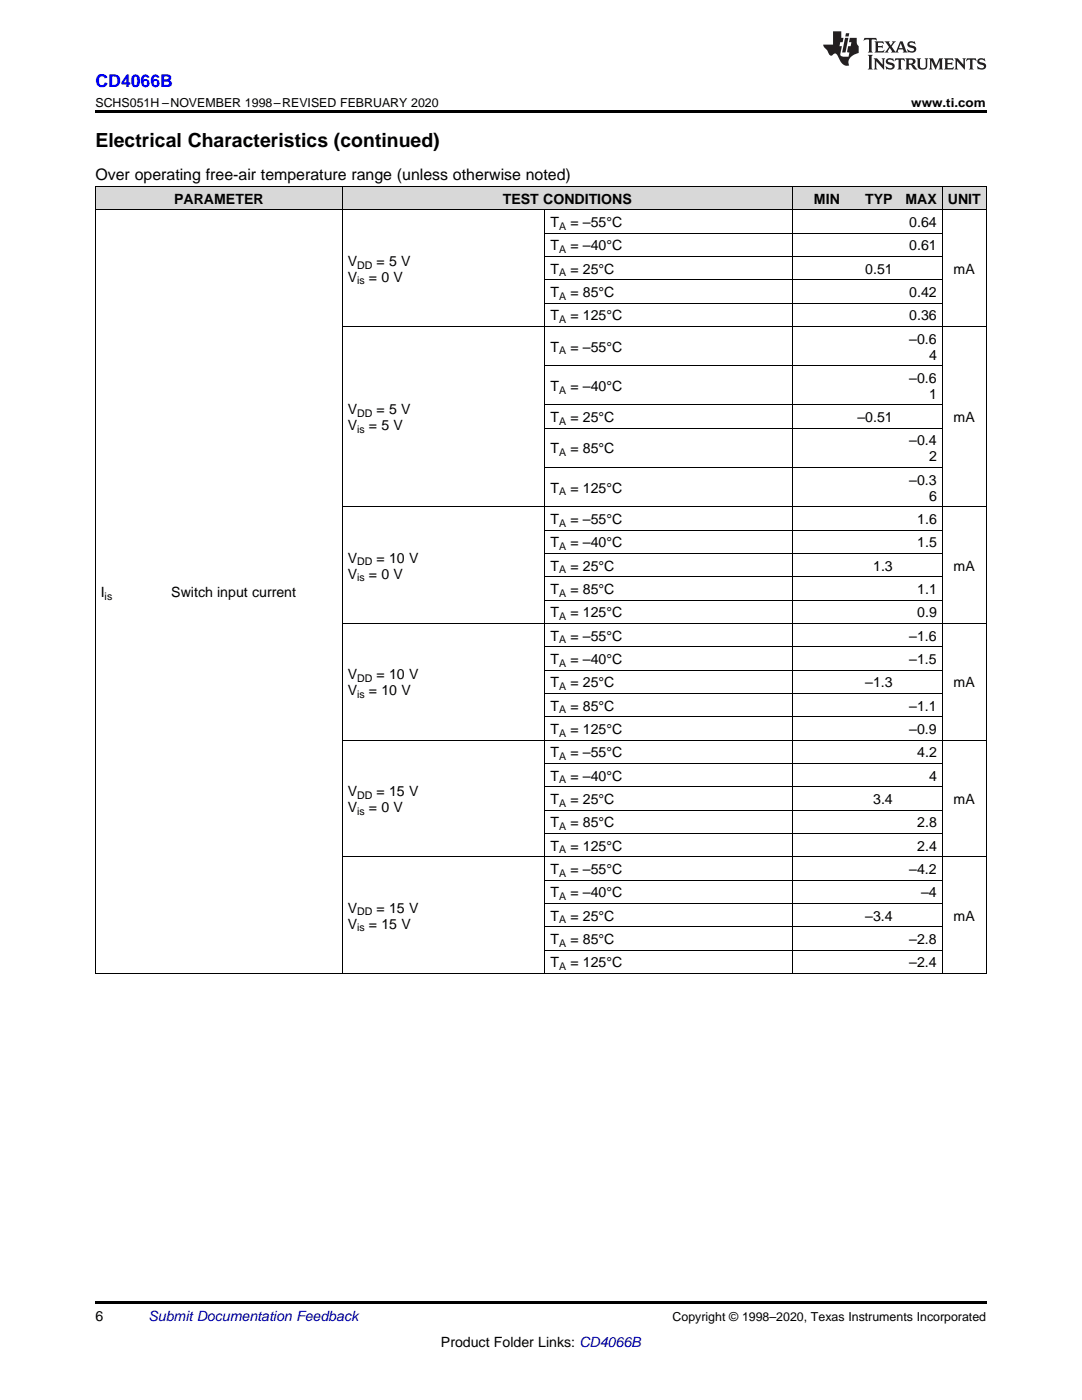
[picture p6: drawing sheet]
<svg xmlns="http://www.w3.org/2000/svg" width="216mm" height="279mm" viewBox="0 0 216 279" stroke-linecap="round" stroke-linejoin="round" font-family="sans-serif">
<g fill="#d8d8d8">
<path d="M19 37.3h14.1v4.6h-14.1z"/>
<path d="M33.1 37.3h35.2v4.6h-35.2z"/>
<path d="M68.3 37.3h24.7v4.6h-24.7z"/>
<path d="M93 37.3h15.8v4.6h-15.8z"/>
<path d="M108.8 37.3h24.7v4.6h-24.7z"/>
<path d="M133.5 37.3h24.6v4.6h-24.6z"/>
<path d="M158.1 37.3h10.6v4.6h-10.6z"/>
<path d="M168.7 37.3h10.5v4.6h-10.5z"/>
<path d="M179.2 37.3h8.8v4.6h-8.8z"/>
<path d="M188 37.3h8.8v4.6h-8.8z"/>
</g>
<path d="M19 22h177.8v.5h-177.8zM19 259.7h177.8v.5h-177.8z" fill="#000"/>
<g fill="none" stroke="#000" stroke-width=".2">
<path d="M19 37.2h177.8M19.1 37.2v157.1M68.3 37.2v157.1M158.1 37.2v157.1M188 37.2v157.1M196.8 37.2v157.1M19 41.9h177.8M108.7 41.9v152.4M108.8 55.8h79.2M108.8 51.2h79.2M108.8 46.5h79.2M68.3 65.1h128.5"/>
<path d="M108.8 73h79.2M108.8 60.5h79.2M108.8 93.3h79.2M108.8 85.5h79.2M108.8 80.8h79.2M68.3 101.1h128.5M108.8 119.8h79.2M108.8 115.1h79.2M108.8 110.4h79.2M108.8 105.8h79.2M68.3 124.4h128.5M108.8 138.4h79.2"/>
<path d="M108.8 133.7h79.2M108.8 129.1h79.2M68.3 147.7h128.5M108.8 157h79.2M108.8 152.3h79.2M108.8 143h79.2M68.3 171h128.5M108.8 175.6h79.2M108.8 166.3h79.2M108.8 161.7h79.2M19 194.3h177.8M108.8 189.6h79.2"/>
<path d="M108.8 184.9h79.2M108.8 180.3h79.2"/>
</g>
<g fill="#231f20">
<path d="M172.5 7.6l-.1 .5 .4-.2h.6v.1v2.1l-.2 .4h.9l-.2-.4v-2.1l.1-.1h.5l.5 .2-.2-.5zM174.5 8.3l.2 .3v1.5l-.2 .4h1.8l.2-.6a1.04 1.04 0 0 1-1.3 .2v-.7h.6l.3 .2v-.6l-.3 .2h-.6v-.6l.8-.1 .4 .3-.2-.5zM176.5 8.3l.9 1.1-.9 1.1h.8l-.2-.2 .4-.7 .5 .7-.2 .2h1.5l-.2-.2 .2-.4h.9l.1 .4-.2 .2h1l-.3-.3-.7-1.9h-.5l-.9 2-.8-1 .9-1h-.8l.1 .3-.4 .5-.3-.6 .1-.2zM179.7 8.6l.4 1h-.7zM181.3 8.4a.63 .63 0 0 0-.2 .7 .63 .63 0 0 0 .6 .4l.6 .2 .1 .2a.75 .75 0 0 1-.7 .4 .75 .75 0 0 1-.6-.5l.1 .7 .1-.1a1.11 1.11 0 0 0 1.5-.6 1.13 1.13 0 0 0-1.2-.8l-.1-.4a1.04 1.04 0 0 1 1.2 .2l-.2-.5-.2 .1-.4-.2zM173.2 10.9l.2 .4v2.2l-.2 .4h1l-.3-.4v-2.2l.3-.4zM174.3 11.6l.3 .4v1.5l-.3 .4h.8l-.2-.4v-1.3l1.5 1.7v-1.9l.2-.4h-.7l.2 .4v.9l-1.1-1.3zM177 11.8a.62 .62 0 0 0-.2 .7 .62 .62 0 0 0 .6 .4l.6 .1 .1 .3a.76 .76 0 0 1-.7 .3 .76 .76 0 0 1-.7-.4l.2 .7 .1-.1a1.11 1.11 0 0 0 1.5-.6 1.13 1.13 0 0 0-1.2-.8l-.1-.4a1.04 1.04 0 0 1 1.2 .2l-.2-.6-.2 .1-.5-.1zM178.7 11.6l-.2 .6a.61 .61 0 0 1 .8-.3v1.6l-.2 .4h.9l-.2-.4v-1.6a.63 .63 0 0 1 .7 .3l-.1-.6zM180.6 11.6l.3 .4v1.5l-.3 .4h1l-.2-.2-.1-.8 .6 .2a.76 .76 0 0 0 1.2 .7l-1-1a.58 .58 0 0 0 .6-.5 .58 .58 0 0 0-.5-.6zM181.4 11.9h.1a.45 .45 0 0 1 .5 .1 .45 .45 0 0 1 .1 .5l-.8 .2zM182.9 11.6l.2 .2a2.17 2.17 0 0 0 .3 1.9 .99 .99 0 0 0 1.6-.6v-1.1l.2-.4h-.7l.2 .2a1.92 1.92 0 0 1-.2 1.8 .6 .6 0 0 1-.9-.5v-1.1l.2-.4zM185.4 11.6l.2 .4v1.5l-.2 .4h.7l-.2-.4v-1.4l.8 1.8 .8-1.8v1.4l-.2 .4h.9l-.2-.4v-1.5l.2-.4h-.8l-.6 1.5-.6-1.5zM188.4 11.6l.2 .4v1.5l-.2 .4h1.8l.1-.6a1.04 1.04 0 0 1-1.2 .1v-.6h.5l.4 .2v-.6l-.4 .2h-.5v-.7h.8l.3 .3-.1-.6zM190.5 11.6l.2 .4v1.5l-.2 .4h.7l-.2-.4v-1.3l1.5 1.7v-1.9l.2-.4h-.7l.2 .4v.9l-1.1-1.3zM192.9 11.6l-.1 .6a.61 .61 0 0 1 .7-.3l.1 1.6-.3 .4h1l-.3-.4 .1-1.6a.63 .63 0 0 1 .7 .3l-.1-.6zM195.2 11.8a.62 .62 0 0 0-.2 .7 .62 .62 0 0 0 .6 .4l.6 .1 .1 .3a.76 .76 0 0 1-.7 .3 .76 .76 0 0 1-.6-.4l.1 .7 .1-.1a1.11 1.11 0 0 0 1.6-.6 1.13 1.13 0 0 0-1.3-.8l-.1-.4a1.04 1.04 0 0 1 1.2 .2l-.1-.6-.2 .1-.5-.1z"/>
<path d="M166.2 6.3v2.6h-1.9v.4l.8 .9a.91 .91 0 0 0 1 .8 .56 .56 0 0 1 .5-.3 .56 .56 0 0 1 .5 .3l.4 .8a1.53 1.53 0 0 0 1.9 1.2 1.54 1.54 0 0 1 1-2.1l.9-.3v-1.4a1.52 1.52 0 0 1-.4-1.6h-1.3l-.2 .8h.5l-.2 .8h-.5l-.1 1v.2l.4 .1-.2 .8a1.93 1.93 0 0 1-1.6-.3l.3-1.8h-.5l.2-.8h.4l.2-.8h-.4v-1.3zM168.6 7.6l-.6 2.9h.7l.6-2.9zM168.8 6.6l-.1 .7h.6l.2-.7z"/>
</g>
<text font-size="3.9" x="19" y="29.3">Electrical Characteristics (continued)</text>
<text font-size="3.5" fill="#00f" x="19" y="17.3">CD4066B</text>
<text font-size="3.2" x="19" y="36">Over operating free-air temperature range (unless otherwise noted)</text>
<g font-size="2.8">
<text x="34.7" y="40.6">PARAMETER</text>
<text x="100.3" y="40.6">TEST CONDITIONS</text>
<text x="162.4" y="40.6">MIN</text>
<text x="172.6" y="40.6">TYP</text>
<text x="180.7" y="40.6">MAX</text>
<text x="189.1" y="40.6">UNIT</text>
<text x="109.9" y="45.3">T</text>
<text x="113.8" y="45.3">= –55°C</text>
<text x="181.4" y="45.3">0.64</text>
<text x="69.4" y="53">V</text>
<text x="75.1" y="53">= 5 V</text>
<text x="109.9" y="50">T</text>
<text x="113.8" y="50">= –40°C</text>
<text x="181.4" y="50">0.61</text>
<text x="69.4" y="56.2">V</text>
<text x="73.6" y="56.2">= 0 V</text>
<text x="109.9" y="54.6">T</text>
<text x="109.9" y="59.3">T</text>
<text x="113.8" y="54.6">= 25°C</text>
<text x="113.8" y="59.3">= 85°C</text>
<text x="172.6" y="54.6">0.51</text>
<text x="181.4" y="59.3">0.42</text>
<text x="190.3" y="54.6">mA</text>
<text x="109.9" y="63.9">T</text>
<text x="113.8" y="63.9">= 125°C</text>
<text x="181.4" y="63.9">0.36</text>
<text x="109.9" y="70.2">T</text>
<text x="113.8" y="70.2">= –55°C</text>
<text x="181.4" y="68.6">–0.6</text>
<text x="185.4" y="71.8">4</text>
<text x="109.9" y="78">T</text>
<text x="113.8" y="78">= –40°C</text>
<text x="181.4" y="76.4">–0.6</text>
<text x="69.4" y="82.7">V</text>
<text x="75.1" y="82.7">= 5 V</text>
<text x="185.4" y="79.6">1</text>
<text x="69.4" y="85.8">V</text>
<text x="73.6" y="85.8">= 5 V</text>
<text x="109.9" y="84.2">T</text>
<text x="113.8" y="84.2">= 25°C</text>
<text x="171.1" y="84.2">–0.51</text>
<text x="181.4" y="88.9">–0.4</text>
<text x="190.3" y="84.2">mA</text>
<text x="109.9" y="90.5">T</text>
<text x="113.8" y="90.5">= 85°C</text>
<text x="185.4" y="92.1">2</text>
<text x="109.9" y="98.3">T</text>
<text x="113.8" y="98.3">= 125°C</text>
<text x="181.4" y="96.7">–0.3</text>
<text x="185.4" y="99.9">6</text>
<text x="109.9" y="104.6">T</text>
<text x="113.8" y="104.6">= –55°C</text>
<text x="183" y="104.6">1.6</text>
<text x="69.4" y="112.3">V</text>
<text x="75.1" y="112.3">= 10 V</text>
<text x="109.9" y="109.2">T</text>
<text x="109.9" y="113.9">T</text>
<text x="113.8" y="109.2">= –40°C</text>
<text x="113.8" y="113.9">= 25°C</text>
<text x="174.2" y="113.9">1.3</text>
<text x="183" y="109.2">1.5</text>
<text x="190.3" y="113.9">mA</text>
<text x="20.1" y="119.2">I</text>
<text x="34.2" y="119.2">Switch input current</text>
<text x="69.4" y="115.5">V</text>
<text x="73.6" y="115.5">= 0 V</text>
<text x="109.9" y="118.5">T</text>
<text x="113.8" y="118.5">= 85°C</text>
<text x="183" y="118.5">1.1</text>
<text x="109.9" y="123.2">T</text>
<text x="113.8" y="123.2">= 125°C</text>
<text x="183" y="123.2">0.9</text>
<text x="109.9" y="127.8">T</text>
<text x="113.8" y="127.8">= –55°C</text>
<text x="181.4" y="127.8">–1.6</text>
<text x="69.4" y="135.6">V</text>
<text x="75.1" y="135.6">= 10 V</text>
<text x="109.9" y="132.5">T</text>
<text x="109.9" y="137.2">T</text>
<text x="113.8" y="132.5">= –40°C</text>
<text x="113.8" y="137.2">= 25°C</text>
<text x="172.6" y="137.2">–1.3</text>
<text x="181.4" y="132.5">–1.5</text>
<text x="190.3" y="137.2">mA</text>
<text x="69.4" y="138.7">V</text>
<text x="73.6" y="138.7">= 10 V</text>
<text x="109.9" y="141.8">T</text>
<text x="113.8" y="141.8">= 85°C</text>
<text x="181.4" y="141.8">–1.1</text>
<text x="109.9" y="146.5">T</text>
<text x="113.8" y="146.5">= 125°C</text>
<text x="181.4" y="146.5">–0.9</text>
<text x="109.9" y="151.1">T</text>
<text x="109.9" y="155.8">T</text>
<text x="113.8" y="151.1">= –55°C</text>
<text x="113.8" y="155.8">= –40°C</text>
<text x="183" y="151.1">4.2</text>
<text x="185.4" y="155.8">4</text>
<text x="69.4" y="158.9">V</text>
<text x="75.1" y="158.9">= 15 V</text>
<text x="109.9" y="160.4">T</text>
<text x="113.8" y="160.4">= 25°C</text>
<text x="174.2" y="160.4">3.4</text>
<text x="190.3" y="160.4">mA</text>
<text x="69.4" y="162">V</text>
<text x="73.6" y="162">= 0 V</text>
<text x="109.9" y="165.1">T</text>
<text x="113.8" y="165.1">= 85°C</text>
<text x="183" y="165.1">2.8</text>
<text x="109.9" y="169.8">T</text>
<text x="113.8" y="169.8">= 125°C</text>
<text x="183" y="169.8">2.4</text>
<text x="109.9" y="174.4">T</text>
<text x="109.9" y="179.1">T</text>
<text x="113.8" y="174.4">= –55°C</text>
<text x="113.8" y="179.1">= –40°C</text>
<text x="181.4" y="174.4">–4.2</text>
<text x="183.8" y="179.1">–4</text>
<text x="69.4" y="182.1">V</text>
<text x="69.4" y="185.3">V</text>
<text x="73.6" y="185.3">= 15 V</text>
<text x="75.1" y="182.1">= 15 V</text>
<text x="109.9" y="183.7">T</text>
<text x="113.8" y="183.7">= 25°C</text>
<text x="172.6" y="183.7">–3.4</text>
<text x="190.3" y="183.7">mA</text>
<text x="109.9" y="188.4">T</text>
<text x="113.8" y="188.4">= 85°C</text>
<text x="181.4" y="188.4">–2.8</text>
<text x="109.9" y="193">T</text>
<text x="113.8" y="193">= 125°C</text>
<text x="181.4" y="193">–2.4</text>
<text x="19" y="263.6">6</text>
<text x="88" y="268.9">Product Folder Links: CD4066B</text>
</g>
<text font-size="2.8" fill="#0000c8" x="29.6" y="263.6">Submit Documentation Feedback</text>
<g font-size="2.5">
<text x="19" y="21.4">SCHS051H –NOVEMBER 1998–REVISED FEBRUARY 2020</text>
<text x="181.8" y="21.4">www.ti.com</text>
<text x="134.2" y="263.6">Copyright © 1998–2020, Texas Instruments Incorporated</text>
</g>
<g font-size="2.1">
<text x="111.5" y="45.9">A</text>
<text x="71.3" y="53.6">DD</text>
<text x="111.5" y="50.5">A</text>
<text x="71.3" y="56.8">is</text>
<text x="111.5" y="55.2">A</text>
<text x="111.5" y="59.8">A</text>
<text x="111.5" y="64.5">A</text>
<text x="111.5" y="70.7">A</text>
<text x="71.3" y="83.2">DD</text>
<text x="111.5" y="78.6">A</text>
<text x="71.3" y="86.4">is</text>
<text x="111.5" y="84.8">A</text>
<text x="111.5" y="91.1">A</text>
<text x="111.5" y="98.9">A</text>
<text x="111.5" y="105.1">A</text>
<text x="71.3" y="112.9">DD</text>
<text x="111.5" y="109.8">A</text>
<text x="20.9" y="119.7">is</text>
<text x="71.3" y="116">is</text>
<text x="111.5" y="114.4">A</text>
<text x="111.5" y="119.1">A</text>
<text x="111.5" y="123.8">A</text>
<text x="111.5" y="128.4">A</text>
<text x="71.3" y="136.1">DD</text>
<text x="111.5" y="133.1">A</text>
<text x="111.5" y="137.7">A</text>
<text x="71.3" y="139.3">is</text>
<text x="111.5" y="142.4">A</text>
<text x="111.5" y="147">A</text>
<text x="111.5" y="151.7">A</text>
<text x="71.3" y="159.4">DD</text>
<text x="111.5" y="156.4">A</text>
<text x="111.5" y="161">A</text>
<text x="71.3" y="162.6">is</text>
<text x="111.5" y="165.7">A</text>
<text x="111.5" y="170.3">A</text>
<text x="111.5" y="175">A</text>
<text x="111.5" y="179.6">A</text>
<text x="71.3" y="182.7">DD</text>
<text x="71.3" y="185.9">is</text>
<text x="111.5" y="184.3">A</text>
<text x="111.5" y="188.9">A</text>
<text x="111.5" y="193.6">A</text>
</g>
</svg>
